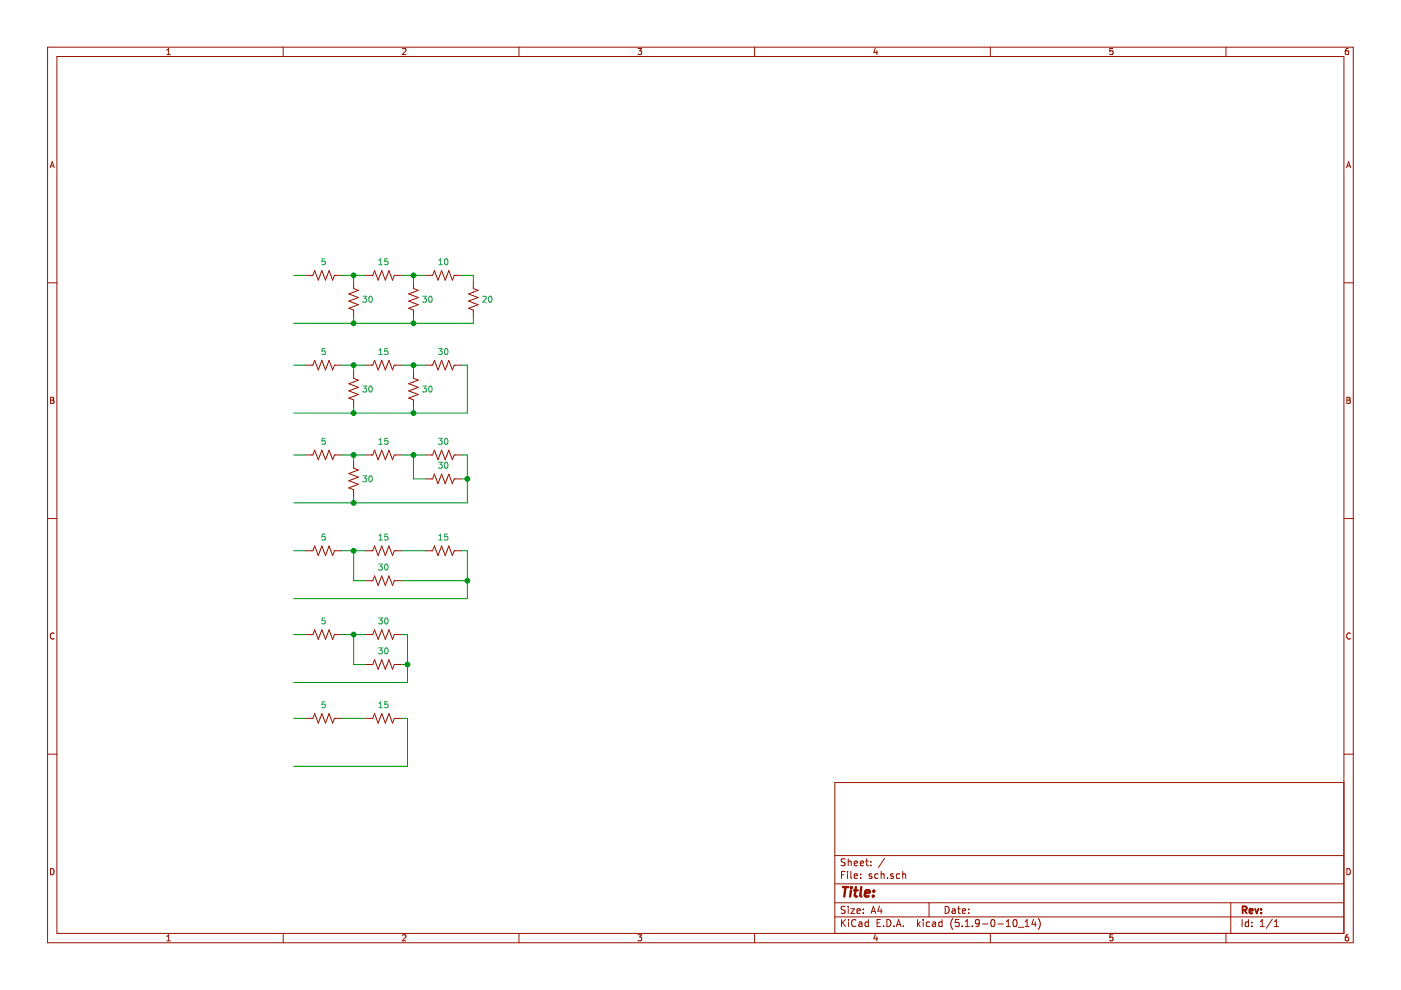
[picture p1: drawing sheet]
EESchema Schematic File Version 4
EELAYER 30 0
EELAYER END
$Descr A4 11693 8268
encoding utf-8
Sheet 1 1
Title ""
Date ""
Rev ""
Comp ""
Comment1 ""
Comment2 ""
Comment3 ""
Comment4 ""
$EndDescr
$Comp
L Device:R_US R?
U 1 1
P 2950 2500
F 0 "R?" H 3018 2546 50  0001 L CNN
F 1 "30" H 3018 2500 50  0000 L CNN
F 2 "" V 2990 2490 50  0001 C CNN
F 3 "~" H 2950 2500 50  0001 C CNN
	1    2950 2500
	1    0    0    -1  
$EndComp
$Comp
L Device:R_US R?
U 1 1
P 2700 2300
F 0 "R?" H 2768 2346 50  0001 L CNN
F 1 "5" V 2587 2300 50  0000 C CNN
F 2 "" V 2740 2290 50  0001 C CNN
F 3 "~" H 2700 2300 50  0001 C CNN
	1    2700 2300
	0    1    1    0   
$EndComp
$Comp
L Device:R_US R?
U 1 1
P 3200 2300
F 0 "R?" H 3268 2346 50  0001 L CNN
F 1 "15" V 3087 2300 50  0000 C CNN
F 2 "" V 3240 2290 50  0001 C CNN
F 3 "~" H 3200 2300 50  0001 C CNN
	1    3200 2300
	0    1    1    0   
$EndComp
$Comp
L Device:R_US R?
U 1 1
P 3450 2500
F 0 "R?" H 3518 2546 50  0001 L CNN
F 1 "30" H 3518 2500 50  0000 L CNN
F 2 "" V 3490 2490 50  0001 C CNN
F 3 "~" H 3450 2500 50  0001 C CNN
	1    3450 2500
	1    0    0    -1  
$EndComp
$Comp
L Device:R_US R?
U 1 1
P 3700 2300
F 0 "R?" H 3768 2346 50  0001 L CNN
F 1 "10" V 3587 2300 50  0000 C CNN
F 2 "" V 3740 2290 50  0001 C CNN
F 3 "~" H 3700 2300 50  0001 C CNN
	1    3700 2300
	0    1    1    0   
$EndComp
$Comp
L Device:R_US R?
U 1 1
P 3950 2500
F 0 "R?" H 4018 2546 50  0001 L CNN
F 1 "20" H 4018 2500 50  0000 L CNN
F 2 "" V 3990 2490 50  0001 C CNN
F 3 "~" H 3950 2500 50  0001 C CNN
	1    3950 2500
	1    0    0    -1  
$EndComp
Wire Wire Line
	2850 2300 2950 2300
Wire Wire Line
	2950 2300 2950 2350
Connection ~ 2950 2300
Wire Wire Line
	2950 2300 3050 2300
Wire Wire Line
	3350 2300 3450 2300
Wire Wire Line
	3450 2300 3450 2350
Connection ~ 3450 2300
Wire Wire Line
	3450 2300 3550 2300
Wire Wire Line
	3850 2300 3950 2300
Wire Wire Line
	3950 2300 3950 2350
Wire Wire Line
	3950 2650 3950 2700
Wire Wire Line
	3950 2700 3450 2700
Wire Wire Line
	2550 2300 2450 2300
Wire Wire Line
	2950 2650 2950 2700
Connection ~ 2950 2700
Wire Wire Line
	2950 2700 2450 2700
Wire Wire Line
	3450 2650 3450 2700
Connection ~ 3450 2700
Wire Wire Line
	3450 2700 2950 2700
$Comp
L Device:R_US R?
U 1 1
P 2950 3250
F 0 "R?" H 3018 3296 50  0001 L CNN
F 1 "30" H 3018 3250 50  0000 L CNN
F 2 "" V 2990 3240 50  0001 C CNN
F 3 "~" H 2950 3250 50  0001 C CNN
	1    2950 3250
	1    0    0    -1  
$EndComp
$Comp
L Device:R_US R?
U 1 1
P 2700 3050
F 0 "R?" H 2768 3096 50  0001 L CNN
F 1 "5" V 2587 3050 50  0000 C CNN
F 2 "" V 2740 3040 50  0001 C CNN
F 3 "~" H 2700 3050 50  0001 C CNN
	1    2700 3050
	0    1    1    0   
$EndComp
$Comp
L Device:R_US R?
U 1 1
P 3200 3050
F 0 "R?" H 3268 3096 50  0001 L CNN
F 1 "15" V 3087 3050 50  0000 C CNN
F 2 "" V 3240 3040 50  0001 C CNN
F 3 "~" H 3200 3050 50  0001 C CNN
	1    3200 3050
	0    1    1    0   
$EndComp
$Comp
L Device:R_US R?
U 1 1
P 3450 3250
F 0 "R?" H 3518 3296 50  0001 L CNN
F 1 "30" H 3518 3250 50  0000 L CNN
F 2 "" V 3490 3240 50  0001 C CNN
F 3 "~" H 3450 3250 50  0001 C CNN
	1    3450 3250
	1    0    0    -1  
$EndComp
$Comp
L Device:R_US R?
U 1 1
P 3700 3050
F 0 "R?" H 3768 3096 50  0001 L CNN
F 1 "30" V 3587 3050 50  0000 C CNN
F 2 "" V 3740 3040 50  0001 C CNN
F 3 "~" H 3700 3050 50  0001 C CNN
	1    3700 3050
	0    1    1    0   
$EndComp
Wire Wire Line
	2850 3050 2950 3050
Wire Wire Line
	2950 3050 2950 3100
Connection ~ 2950 3050
Wire Wire Line
	2950 3050 3050 3050
Wire Wire Line
	3350 3050 3450 3050
Wire Wire Line
	3450 3050 3450 3100
Connection ~ 3450 3050
Wire Wire Line
	3450 3050 3550 3050
Wire Wire Line
	3850 3050 3900 3050
Wire Wire Line
	2550 3050 2450 3050
Wire Wire Line
	2950 3400 2950 3450
Connection ~ 2950 3450
Wire Wire Line
	2950 3450 2450 3450
Wire Wire Line
	3450 3400 3450 3450
Connection ~ 3450 3450
Wire Wire Line
	3450 3450 2950 3450
Wire Wire Line
	3900 3050 3900 3450
Wire Wire Line
	3900 3450 3450 3450
$Comp
L Device:R_US R?
U 1 1
P 2950 4000
F 0 "R?" H 3018 4046 50  0001 L CNN
F 1 "30" H 3018 4000 50  0000 L CNN
F 2 "" V 2990 3990 50  0001 C CNN
F 3 "~" H 2950 4000 50  0001 C CNN
	1    2950 4000
	1    0    0    -1  
$EndComp
$Comp
L Device:R_US R?
U 1 1
P 2700 3800
F 0 "R?" H 2768 3846 50  0001 L CNN
F 1 "5" V 2587 3800 50  0000 C CNN
F 2 "" V 2740 3790 50  0001 C CNN
F 3 "~" H 2700 3800 50  0001 C CNN
	1    2700 3800
	0    1    1    0   
$EndComp
$Comp
L Device:R_US R?
U 1 1
P 3200 3800
F 0 "R?" H 3268 3846 50  0001 L CNN
F 1 "15" V 3087 3800 50  0000 C CNN
F 2 "" V 3240 3790 50  0001 C CNN
F 3 "~" H 3200 3800 50  0001 C CNN
	1    3200 3800
	0    1    1    0   
$EndComp
$Comp
L Device:R_US R?
U 1 1
P 3700 4000
F 0 "R?" H 3768 4046 50  0001 L CNN
F 1 "30" V 3587 4000 50  0000 C CNN
F 2 "" V 3740 3990 50  0001 C CNN
F 3 "~" H 3700 4000 50  0001 C CNN
	1    3700 4000
	0    1    1    0   
$EndComp
$Comp
L Device:R_US R?
U 1 1
P 3700 3800
F 0 "R?" H 3768 3846 50  0001 L CNN
F 1 "30" V 3587 3800 50  0000 C CNN
F 2 "" V 3740 3790 50  0001 C CNN
F 3 "~" H 3700 3800 50  0001 C CNN
	1    3700 3800
	0    1    1    0   
$EndComp
Wire Wire Line
	2850 3800 2950 3800
Wire Wire Line
	2950 3800 2950 3850
Connection ~ 2950 3800
Wire Wire Line
	2950 3800 3050 3800
Wire Wire Line
	3350 3800 3450 3800
Connection ~ 3450 3800
Wire Wire Line
	3450 3800 3550 3800
Wire Wire Line
	3850 3800 3900 3800
Wire Wire Line
	2550 3800 2450 3800
Wire Wire Line
	2950 4150 2950 4200
Connection ~ 2950 4200
Wire Wire Line
	2950 4200 2450 4200
Wire Wire Line
	3900 3800 3900 4000
Wire Wire Line
	3450 3800 3450 4000
Wire Wire Line
	3450 4000 3550 4000
Wire Wire Line
	3850 4000 3900 4000
Connection ~ 3900 4000
Wire Wire Line
	3900 4000 3900 4200
Wire Wire Line
	2950 4200 3900 4200
$Comp
L Device:R_US R?
U 1 1
P 3200 4850
F 0 "R?" H 3268 4896 50  0001 L CNN
F 1 "30" V 3087 4850 50  0000 C CNN
F 2 "" V 3240 4840 50  0001 C CNN
F 3 "~" H 3200 4850 50  0001 C CNN
	1    3200 4850
	0    1    1    0   
$EndComp
$Comp
L Device:R_US R?
U 1 1
P 2700 4600
F 0 "R?" H 2768 4646 50  0001 L CNN
F 1 "5" V 2587 4600 50  0000 C CNN
F 2 "" V 2740 4590 50  0001 C CNN
F 3 "~" H 2700 4600 50  0001 C CNN
	1    2700 4600
	0    1    1    0   
$EndComp
$Comp
L Device:R_US R?
U 1 1
P 3200 4600
F 0 "R?" H 3268 4646 50  0001 L CNN
F 1 "15" V 3087 4600 50  0000 C CNN
F 2 "" V 3240 4590 50  0001 C CNN
F 3 "~" H 3200 4600 50  0001 C CNN
	1    3200 4600
	0    1    1    0   
$EndComp
$Comp
L Device:R_US R?
U 1 1
P 3700 4600
F 0 "R?" H 3768 4646 50  0001 L CNN
F 1 "15" V 3587 4600 50  0000 C CNN
F 2 "" V 3740 4590 50  0001 C CNN
F 3 "~" H 3700 4600 50  0001 C CNN
	1    3700 4600
	0    1    1    0   
$EndComp
Wire Wire Line
	2850 4600 2950 4600
Connection ~ 2950 4600
Wire Wire Line
	2950 4600 3050 4600
Wire Wire Line
	3850 4600 3900 4600
Wire Wire Line
	2550 4600 2450 4600
Wire Wire Line
	3350 4600 3550 4600
Wire Wire Line
	3900 4600 3900 4850
Wire Wire Line
	2450 5000 3900 5000
Wire Wire Line
	2950 4850 3050 4850
Wire Wire Line
	2950 4600 2950 4850
Wire Wire Line
	3350 4850 3900 4850
Connection ~ 3900 4850
Wire Wire Line
	3900 4850 3900 5000
$Comp
L Device:R_US R?
U 1 1
P 3200 5550
F 0 "R?" H 3268 5596 50  0001 L CNN
F 1 "30" V 3087 5550 50  0000 C CNN
F 2 "" V 3240 5540 50  0001 C CNN
F 3 "~" H 3200 5550 50  0001 C CNN
	1    3200 5550
	0    1    1    0   
$EndComp
$Comp
L Device:R_US R?
U 1 1
P 2700 5300
F 0 "R?" H 2768 5346 50  0001 L CNN
F 1 "5" V 2587 5300 50  0000 C CNN
F 2 "" V 2740 5290 50  0001 C CNN
F 3 "~" H 2700 5300 50  0001 C CNN
	1    2700 5300
	0    1    1    0   
$EndComp
$Comp
L Device:R_US R?
U 1 1
P 3200 5300
F 0 "R?" H 3268 5346 50  0001 L CNN
F 1 "30" V 3087 5300 50  0000 C CNN
F 2 "" V 3240 5290 50  0001 C CNN
F 3 "~" H 3200 5300 50  0001 C CNN
	1    3200 5300
	0    1    1    0   
$EndComp
Wire Wire Line
	2850 5300 2950 5300
Connection ~ 2950 5300
Wire Wire Line
	2950 5300 3050 5300
Wire Wire Line
	2550 5300 2450 5300
Wire Wire Line
	2450 5700 3400 5700
Wire Wire Line
	2950 5550 3050 5550
Wire Wire Line
	2950 5300 2950 5550
Wire Wire Line
	3350 5550 3400 5550
Wire Wire Line
	3350 5300 3400 5300
Wire Wire Line
	3400 5300 3400 5550
Wire Wire Line
	3400 5550 3400 5700
Connection ~ 3400 5550
$Comp
L Device:R_US R?
U 1 1
P 2700 6000
F 0 "R?" H 2768 6046 50  0001 L CNN
F 1 "5" V 2587 6000 50  0000 C CNN
F 2 "" V 2740 5990 50  0001 C CNN
F 3 "~" H 2700 6000 50  0001 C CNN
	1    2700 6000
	0    1    1    0   
$EndComp
$Comp
L Device:R_US R?
U 1 1
P 3200 6000
F 0 "R?" H 3268 6046 50  0001 L CNN
F 1 "15" V 3087 6000 50  0000 C CNN
F 2 "" V 3240 5990 50  0001 C CNN
F 3 "~" H 3200 6000 50  0001 C CNN
	1    3200 6000
	0    1    1    0   
$EndComp
Wire Wire Line
	2550 6000 2450 6000
Wire Wire Line
	2450 6400 3400 6400
Wire Wire Line
	3350 6000 3400 6000
Wire Wire Line
	2850 6000 3050 6000
Wire Wire Line
	3400 6000 3400 6400
$EndSCHEMATC
